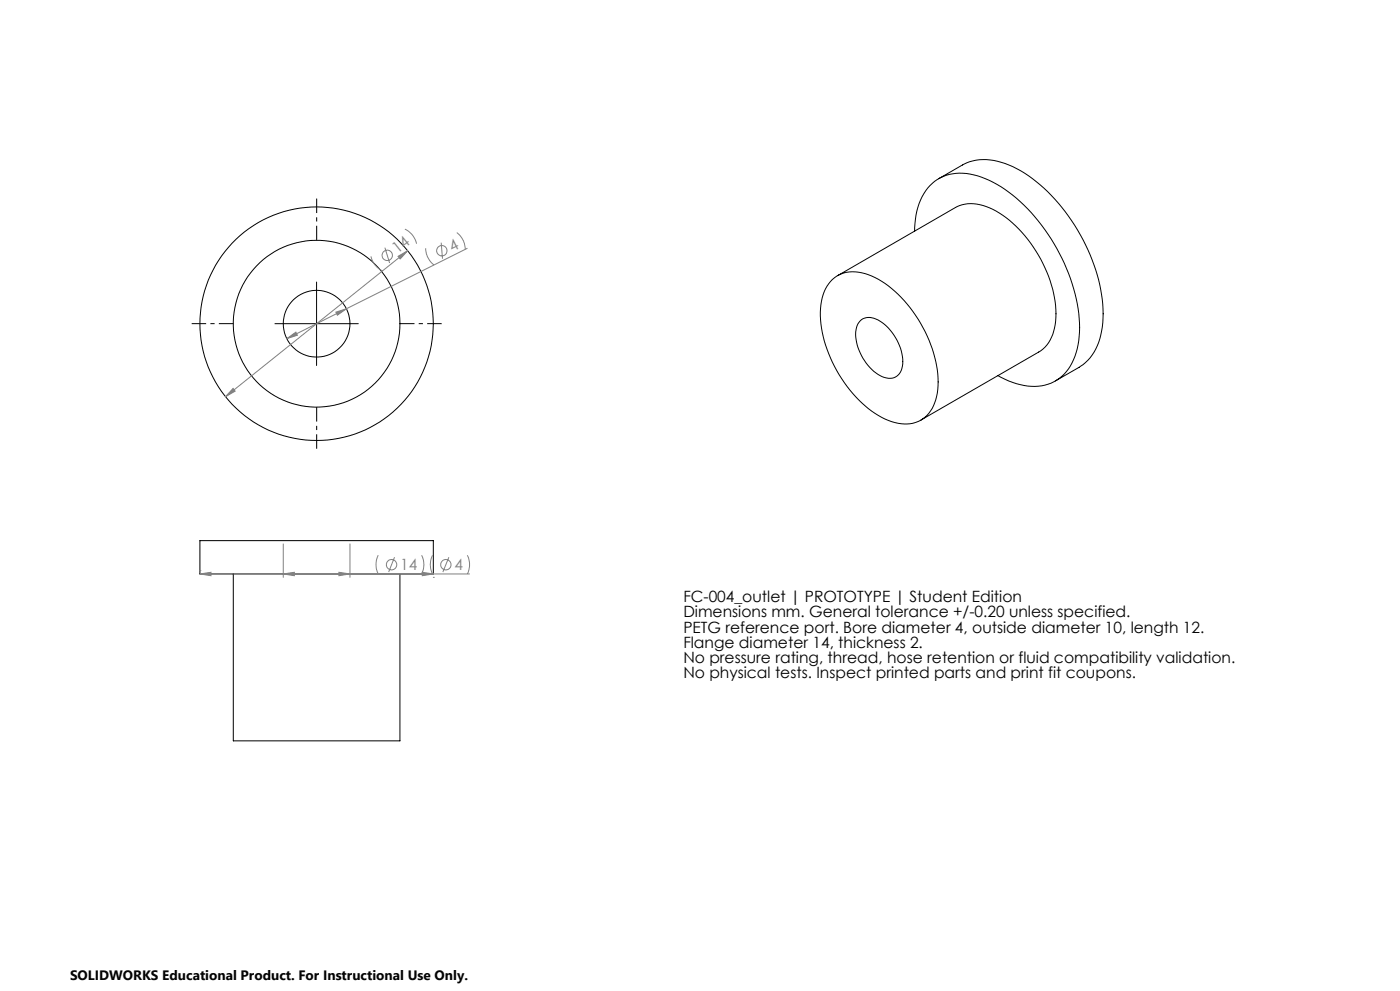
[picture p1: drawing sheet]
<svg xmlns="http://www.w3.org/2000/svg" width="420mm" height="297mm" viewBox="0 0 420 297" stroke-linecap="round" stroke-linejoin="round" font-family="sans-serif">
<g fill="none" stroke="#000" stroke-width=".3">
<path d="M281.6 53.5l7.1-4a15.6 15.6 0 0 1 14 0 46.5 46.5 0 0 1 20.6 19.5 47.4 47.4 0 0 1 7.4 29 15.7 15.7 0 0 1-7 12.1l-7.1 4.1M274.4 69.3a18.4 18.4 0 0 1 6-15 14.6 14.6 0 0 1 14-1.2 43.2 43.2 0 0 1 20 17.1 51.7 51.7 0 0 1 9.4 29.3 17.9 17.9 0 0 1-6 13.9 14.6 14.6 0 0 1-14 1.2l-4.4-2M82.5 97h25M95 84.5v25M249.7 83.8a10.5 10.5 0 0 1 11.8-1.1 35.7 35.7 0 0 1 16.6 17.9 28.7 28.7 0 0 1 2.6 19.2 9.4 9.4 0 0 1-12.2 6.8 29.4 29.4 0 0 1-16-13.2 34.5 34.5 0 0 1-6.2-22.1 12.3 12.3 0 0 1 3.4-7.5zM251.3 82.6l35.3-20.4a12.4 12.4 0 0 1 12.3 1.1 39 39 0 0 1 17.9 30.7 12.6 12.6 0 0 1-5.2 11.5l-35.3 20.4M258.1 96.2a4.6 4.6 0 0 1 6 .1 15.1 15.1 0 0 1 6.6 13.4 4 4 0 0 1-6 3.2 14.9 14.9 0 0 1-7.9-14.1l.6-1.8zM60 162h70v10h-70zM70 172v50h50v-50"/>
<circle cx="95" cy="97" r="25"/>
<circle cx="95" cy="97" r="10"/>
<circle cx="95" cy="97" r="35"/>
</g>
<g fill="none" stroke="#808080" stroke-width=".3">
<path d="M111.3 76.8a6.3 6.3 0 0 0 3.5 4.4M115.5 74.2l1.4 4.6M119.4 76.8l2.9-1.7-2.2 2.5zM121.5 68.7a6.2 6.2 0 0 1 3.5 4.4M122.3 75.1l-54.6 43.8M127.7 74.4a6.4 6.4 0 0 0 2.5 5M132.4 72.7l.4 4.8M137.1 69.7a6.4 6.4 0 0 1 2.5 5.1M140.2 74.4l-36.3 18.1M100.8 93.6l3.1-1.1-2.7 2zM103.9 92.5l-17.9 9M69.9 116.4l.7 .8-2.9 1.7z"/>
<path d="M86 101.5l2.8-1.9 .4 .9zM60 172l3.3-.5v1zM60 171h.1M60 172h80.9M85 172l3.3-.5v1zM85 163v10M101.7 171.5l3.3 .5-3.3 .5zM105 163v10M113.5 166.4a6.5 6.5 0 0 0 0 5.6M118.4 167l-1.8 4.4M126.5 166.4a6.2 6.2 0 0 1 0 5.6M126.7 171.5l3.3 .5-3.3 .5z"/>
<path d="M129.8 166.4a6.2 6.2 0 0 0 0 5.6M130 173h.1M134.7 167l-1.8 4.4M140.2 166.4a6.2 6.2 0 0 1 0 5.6"/>
<circle cx="116.2" cy="76.5" r="1.55"/>
<circle cx="132.6" cy="75.1" r="1.56"/>
<circle cx="117.5" cy="169.2" r="1.56"/>
<circle cx="133.8" cy="169.2" r="1.56"/>
</g>
<path d="M95 72v-12.5M70 97h-12.5M120 97h12.5M95 122v12.5" fill="none" stroke="#000" stroke-width=".3" stroke-dasharray="15.2 1.3 1.3 1.3" stroke-dashoffset="10.9" stroke-linecap="butt"/>
<g fill="#808080">
<path d="M126.7 171.5l3.3 .5-3.3 .5zM60 172l3.3-.5v1zM101.7 171.5l3.3 .5-3.3 .5zM85 172l3.3-.5v1z"/>
<path d="M86 101.5l3.2-1-.4-.9zM100.8 93.6l.4 .9 2.7-2z"/>
<path d="M69.9 116.4l-2.2 2.5 2.9-1.7zM119.4 76.8l.7 .8 2.2-2.5z"/>
</g>
<g font-size="4.7" fill="#808080">
<text x="119.3" y="76.2" transform="rotate(-39 119.3 76.2)">14</text>
<text x="135.6" y="75.5" transform="rotate(-27 135.6 75.5)">4</text>
<text x="120.1" y="170.9">14</text>
<text x="136.3" y="170.9">4</text>
</g>
<g font-size="4.7">
<text x="205" y="180.5">FC-004_outlet | PROTOTYPE | Student Edition</text>
<text x="205" y="185">Dimensions mm. General tolerance +/-0.20 unless specified.</text>
<text x="205" y="189.6">PETG reference port. Bore diameter 4, outside diameter 10, length 12.</text>
<text x="205" y="194.1">Flange diameter 14, thickness 2.</text>
<text x="205" y="198.6">No pressure rating, thread, hose retention or fluid compatibility validation.</text>
<text x="205" y="203.1">No physical tests. Inspect printed parts and print fit coupons.</text>
</g>
<text font-size="4.1" x="21" y="293.7">SOLIDWORKS Educational Product. For Instructional Use Only.</text>
</svg>
